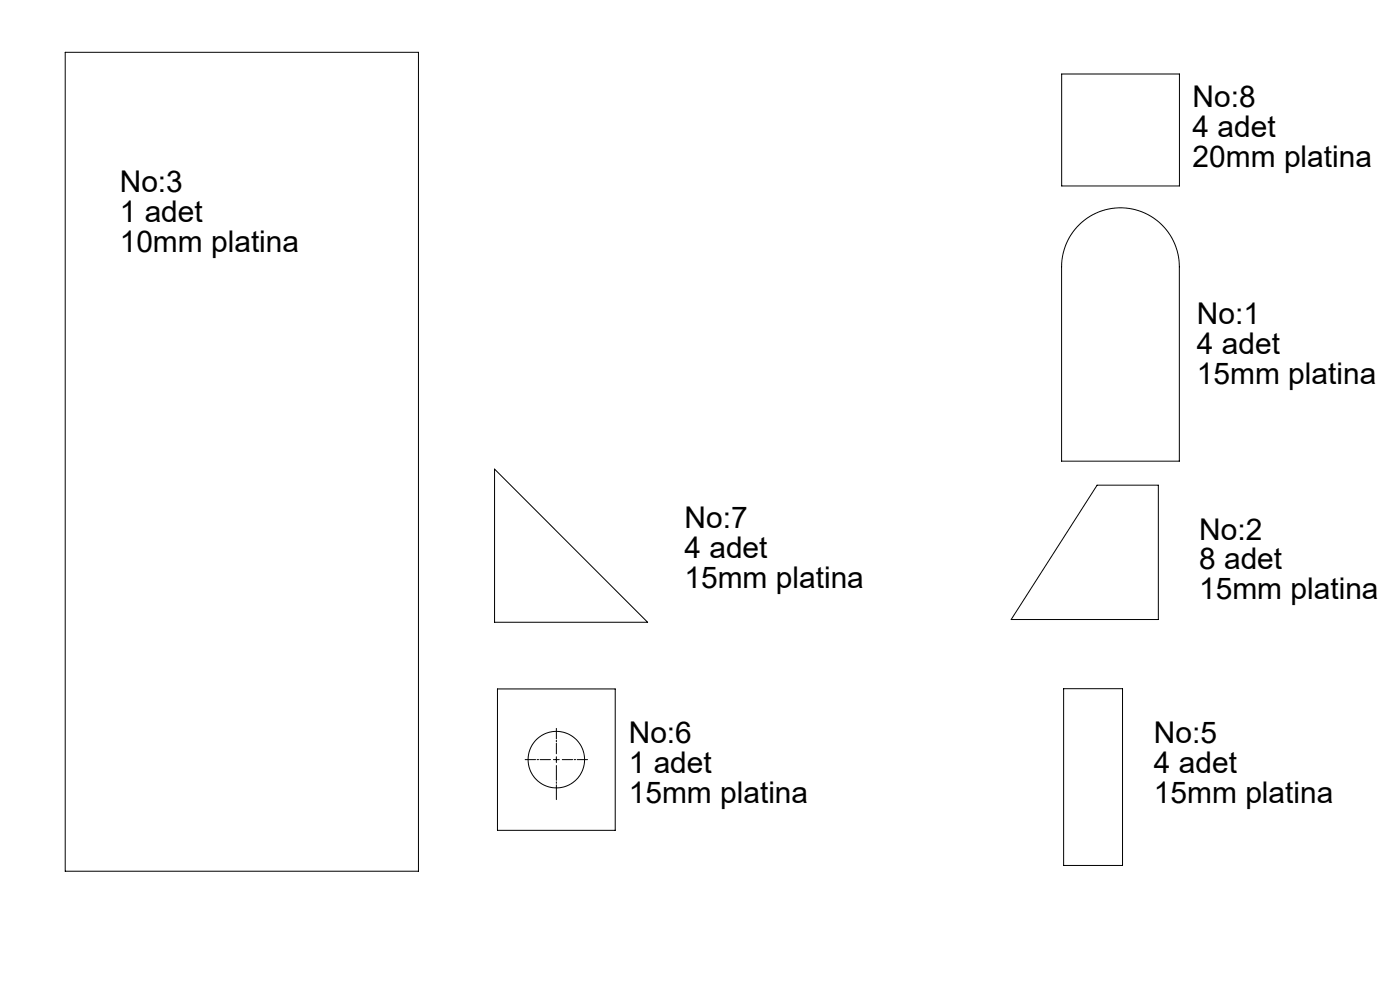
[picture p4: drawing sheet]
<svg xmlns="http://www.w3.org/2000/svg" width="1189mm" height="841mm" viewBox="0 0 1189 841" stroke-linecap="round" stroke-linejoin="round" font-family="sans-serif">
<path d="M473 640v-22M468 645h-22M478 645h21" fill="none" stroke="#000" stroke-width=".85" stroke-dasharray="15.2 1.3 1.3 1.3" stroke-dashoffset="6.4"/>
<path d="M473 650v29" fill="none" stroke="#000" stroke-width=".85" stroke-dasharray="15.2 1.3 1.3 1.3" stroke-dashoffset="2.7"/>
<g fill="none" stroke="#000" stroke-width=".85">
<path d="M55 44h300v695h-300zM902 63h100v95h-100zM917 191a50 50 0 0 1 54-11 50 50 0 0 1 31 46v165h-100v-165a50 50 0 0 1 15-35zM420 398l130 130h-130zM932 412h52v114h-125zM422 585h100v120h-100zM903 584h50v150h-50zM470 645h5M473 642v5"/>
<circle cx="472" cy="645" r="24"/>
</g>
<g font-size="25.4">
<text x="1013" y="91">No:8</text>
<text x="1013" y="116">4 adet</text>
<text x="1013" y="142">20mm platina</text>
<text x="102" y="163">No:3</text>
<text x="102" y="188">1 adet</text>
<text x="102" y="214">10mm platina</text>
<text x="1017" y="275">No:1</text>
<text x="1017" y="300">4 adet</text>
<text x="1017" y="326">15mm platina</text>
<text x="581" y="448">No:7</text>
<text x="1018" y="458">No:2</text>
<text x="581" y="473">4 adet</text>
<text x="1018" y="483">8 adet</text>
<text x="581" y="499">15mm platina</text>
<text x="1018" y="509">15mm platina</text>
<text x="534" y="631">No:6</text>
<text x="980" y="631">No:5</text>
<text x="534" y="656">1 adet</text>
<text x="980" y="656">4 adet</text>
<text x="534" y="681">15mm platina</text>
<text x="980" y="681">15mm platina</text>
</g>
</svg>
